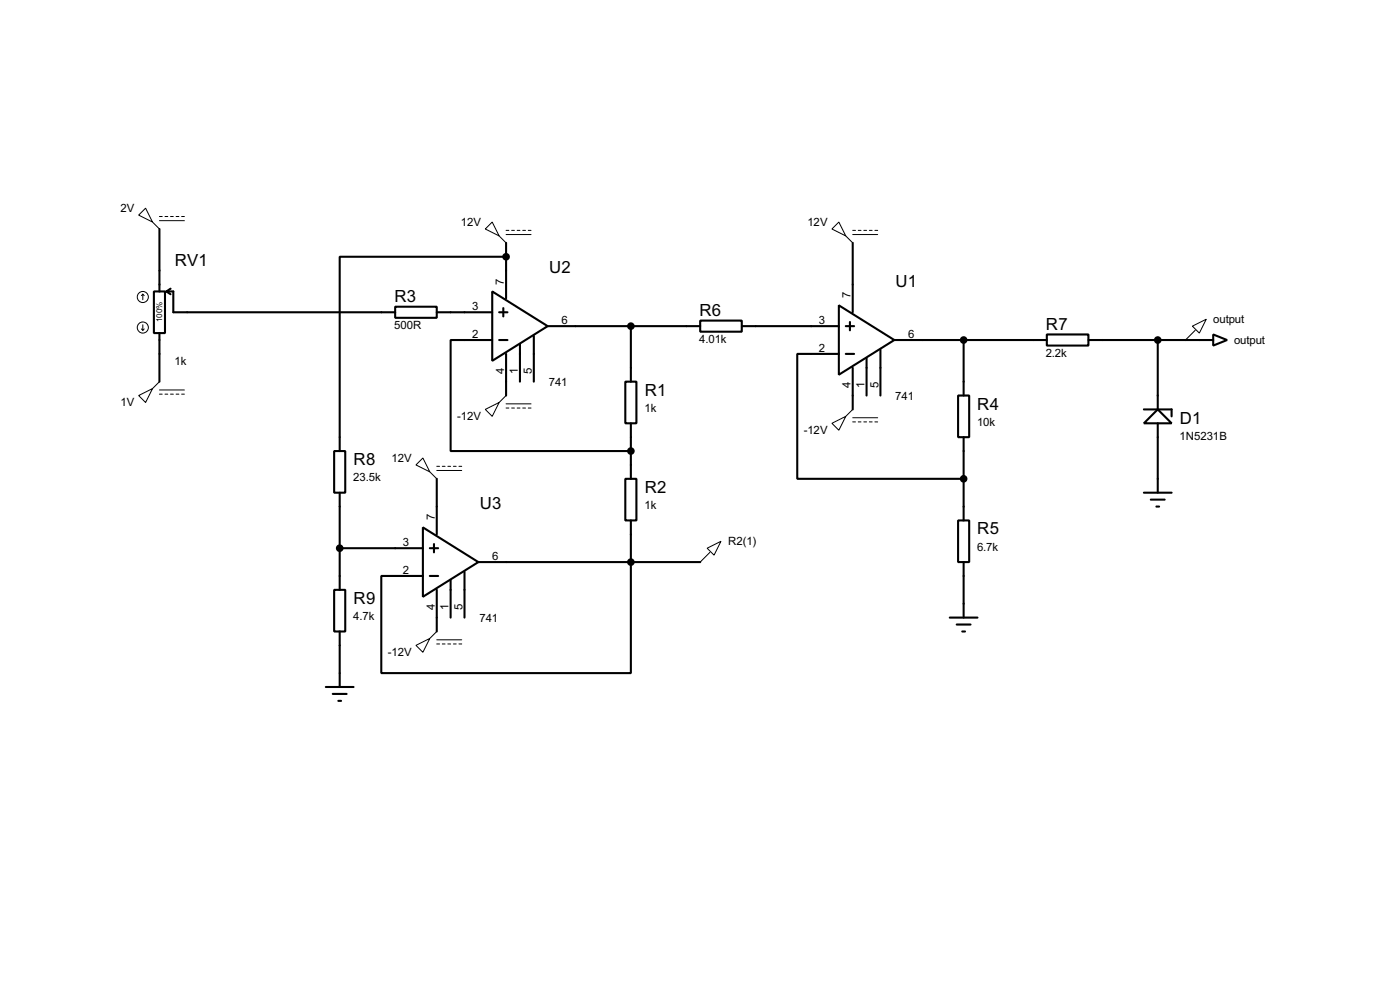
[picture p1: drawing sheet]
<svg xmlns="http://www.w3.org/2000/svg" width="256mm" height="180mm" viewBox="0 0 256 180" stroke-linecap="round" stroke-linejoin="round" font-family="sans-serif">
<g fill="none" stroke="#000" stroke-width=".38">
<path d="M28.2 53.3h2v7.7h-2zM29.2 41.9v11.4M30.5 53.3h1.2v3.8h40.7M30.5 53.3l.7 .5M31.2 52.8l-.7 .5M72.4 56.1h7.6v2.1h-7.6zM80 57.1h10.2M90.2 53.3l10.1 6.4-10.1 6.3zM91.4 57.1h1.6M92.2 56.4v1.5M92.7 47h-30.5v35.5M92.7 44.4v10.2"/>
<path d="M100.3 59.7h28M115.6 59.7v10.1M128.3 58.7h7.6v2h-7.6zM135.9 59.7h17.8M153.7 55.9l10.1 6.3-10.1 6.4zM154.9 59.7h1.6M155.7 58.9v1.6M156.2 44.4v12.7M29.2 61v8.8M90.2 62.2h-7.7v20.3h33.1M91.4 62.2h1.6M92.7 64.8v7.6"/>
<path d="M95.2 63v6.8M97.8 61.5v8.3M114.6 69.8h2v7.7h-2zM115.6 77.5v10.1M153.7 64.8h-7.7v22.8h30.5M154.9 64.8h1.6M156.2 67.3v7.6M158.7 65.5v6.9M161.3 64v8.4M163.8 62.2h28M175.5 72.4h2v7.6h-2zM176.5 62.2v10.2"/>
<path d="M191.8 61.2h7.6v2h-7.6zM199.4 62.2h22.8M209.5 74.9h5.1v1.3M212.1 74.9l2.5 2.6h-5.1zM212.1 62.2v12.7M212.1 77.5v12.7M222.2 61.2l2.6 1-2.6 1zM61.2 82.5h2v7.7h-2zM62.2 90.2v17.7M77.5 96.5l10.1 6.4-10.1 6.3zM79.5 99.6v1.5M80 87.6v10.2"/>
<path d="M114.6 87.6h2v7.6h-2zM115.6 95.2v28h-45.8v-17.8h7.7M175.5 95.2h2v7.7h-2zM176.5 80v15.2M209.5 90.2h5.1M210.8 91.4h2.6M211.8 92.7h.5M61.2 107.9h2v7.7h-2zM62.2 115.6v10.1M62.2 100.3h15.3M78.7 100.3h1.6M78.7 105.4h1.6"/>
<path d="M80 107.9v7.7M82.5 106.2v6.8M85.1 104.6v8.4M87.6 102.9h40.7M174 113h5.1M175.3 114.3h2.5M176.3 115.6h.5M176.5 102.9v10.1M59.7 125.7h5.1M61 127h2.5M62 128.3h.5"/>
</g>
<g fill="#000" stroke="#000" stroke-width=".38">
<circle cx="92.7" cy="47" r=".51"/>
<circle cx="115.6" cy="59.7" r=".51"/>
<circle cx="176.5" cy="62.2" r=".51"/>
<circle cx="212.1" cy="62.2" r=".51"/>
<circle cx="115.6" cy="82.5" r=".51"/>
<circle cx="176.5" cy="87.6" r=".51"/>
<circle cx="62.2" cy="100.3" r=".51"/>
<circle cx="115.6" cy="102.9" r=".51"/>
</g>
<g fill="none" stroke="#000" stroke-width=".18">
<path d="M25.4 39.4l1.3-1.3 1.2 2.5zM29.2 39.6h.5M30.2 39.6h.5M31.2 39.6h.5M32.3 39.6h.5M33.3 39.6h.5M26.2 53.8l-.3 .3M26.2 53.8l.2 .3M26.2 53.8v1.1M26.2 59.4v1.1M27.9 40.6l1.3 1.3M29.2 40.4h4.6"/>
<path d="M88.9 41.9l1.3-1.3 1.2 2.6zM91.4 43.2l1.3 1.2M92.7 42.2h.5M92.7 42.9h4.6M93.7 42.2h.5M94.7 42.2h.5M95.8 42.2h.5M96.8 42.2h.5M152.4 41.9l1.3-1.3 1.2 2.6zM154.9 43.2l1.3 1.2M156.2 42.2h.5M156.2 42.9h4.6"/>
<path d="M157.2 42.2h.5M158.2 42.2h.5M159.3 42.2h.5M160.3 42.2h.5M218.4 59.7l2.6-1.3-1.3 2.6zM25.4 72.4l2.5-1.3-1.2 2.6zM25.9 60.2l.3 .3M26.4 60.2l-.2 .3M29.2 69.8l-1.3 1.3M29.2 72.1h.5M29.2 71.4h4.6M30.2 72.1h.5"/>
<path d="M31.2 72.1h.5M32.3 72.1h.5M33.3 72.1h.5M88.9 74.9l2.5-1.2-1.2 2.5zM92.7 72.4l-1.3 1.3M92.7 74.7h.5M92.7 73.9h4.6M93.7 74.7h.5M94.7 74.7h.5M95.8 74.7h.5M96.8 74.7h.5M152.4 77.5l2.5-1.3-1.2 2.5z"/>
<path d="M156.2 74.9l-1.3 1.3M156.2 77.2h.5M156.2 76.5h4.6M157.2 77.2h.5M158.2 77.2h.5M159.3 77.2h.5M160.3 77.2h.5M218.9 60.5l-1.7 1.7M76.2 85.1l1.3-1.3 1.2 2.6zM78.7 86.4l1.3 1.2M80 85.3h.5M80 86.1h4.6"/>
<path d="M81 85.3h.5M82 85.3h.5M83.1 85.3h.5M84.1 85.3h.5M76.2 118.1l2.5-1.3-1.2 2.6zM80 115.6l-1.3 1.2M80 117.9h.5M80 117.1h4.6M81 117.9h.5M82 117.9h.5M83.1 117.9h.5M84.1 117.9h.5"/>
<path d="M129.5 100.3l2.6-1.2-1.3 2.5zM130 101.1l-1.7 1.8"/>
<circle cx="26.2" cy="54.4" r="1.02"/>
<circle cx="26.2" cy="59.9" r="1.02"/>
</g>
<g font-size="3.4">
<text x="32" y="48.7">RV1</text>
<text x="100.6" y="50">U2</text>
<text x="164.1" y="52.5">U1</text>
<text x="72.3" y="55.3">R3</text>
<text x="128.2" y="57.9">R6</text>
<text x="191.6" y="60.4">R7</text>
<text x="118.1" y="72.4">R1</text>
<text x="179" y="75">R4</text>
<text x="216.1" y="77.5">D1</text>
<text x="64.8" y="85.1">R8</text>
<text x="87.9" y="93.1">U3</text>
<text x="118.1" y="90.2">R2</text>
<text x="179" y="97.8">R5</text>
<text x="64.8" y="110.5">R9</text>
</g>
<g font-size="2.3">
<text x="22.1" y="38.8">2V</text>
<text x="84.4" y="41.4">12V</text>
<text x="147.9" y="41.4">12V</text>
<text x="92.3" y="52.1" transform="rotate(-90 92.3 52.1)">7</text>
<text x="86.5" y="56.8">3</text>
<text x="102.9" y="59.3">6</text>
<text x="150" y="59.3">3</text>
<text x="155.8" y="54.6" transform="rotate(-90 155.8 54.6)">7</text>
<text x="222.2" y="59.1">output</text>
<text x="72.2" y="60.3">500R</text>
<text x="86.5" y="61.8">2</text>
<text x="128.1" y="62.8">4.01k</text>
<text x="150" y="64.4">2</text>
<text x="166.4" y="61.8">6</text>
<text x="191.6" y="65.4">2.2k</text>
<text x="226.1" y="62.9">output</text>
<text x="32" y="66.9">1k</text>
<text x="92.3" y="68.5" transform="rotate(-90 92.3 68.5)">4</text>
<text x="94.9" y="68.5" transform="rotate(-90 94.9 68.5)">1</text>
<text x="97.4" y="68.5" transform="rotate(-90 97.4 68.5)">5</text>
<text x="100.5" y="70.7">741</text>
<text x="155.8" y="71" transform="rotate(-90 155.8 71)">4</text>
<text x="158.4" y="71" transform="rotate(-90 158.4 71)">1</text>
<text x="160.9" y="71" transform="rotate(-90 160.9 71)">5</text>
<text x="22.1" y="74.4">1V</text>
<text x="83.7" y="76.9">-12V</text>
<text x="118.1" y="75.4">1k</text>
<text x="164" y="73.2">741</text>
<text x="179" y="77.9">10k</text>
<text x="147.2" y="79.5">-12V</text>
<text x="216.1" y="80.5">1N5231B</text>
<text x="64.7" y="88.1">23.5k</text>
<text x="71.7" y="84.5">12V</text>
<text x="79.6" y="95.2" transform="rotate(-90 79.6 95.2)">7</text>
<text x="118.1" y="93.1">1k</text>
<text x="73.8" y="99.9">3</text>
<text x="133.4" y="99.8">R2(1)</text>
<text x="179" y="100.8">6.7k</text>
<text x="73.8" y="105">2</text>
<text x="90.2" y="102.5">6</text>
<text x="64.7" y="113.5">4.7k</text>
<text x="79.6" y="111.6" transform="rotate(-90 79.6 111.6)">4</text>
<text x="82.2" y="111.6" transform="rotate(-90 82.2 111.6)">1</text>
<text x="84.7" y="111.6" transform="rotate(-90 84.7 111.6)">5</text>
<text x="87.8" y="113.8">741</text>
<text x="71" y="120.1">-12V</text>
</g>
<text font-size="1.7" x="29.7" y="59" transform="rotate(-90 29.7 59)">100%</text>
</svg>
